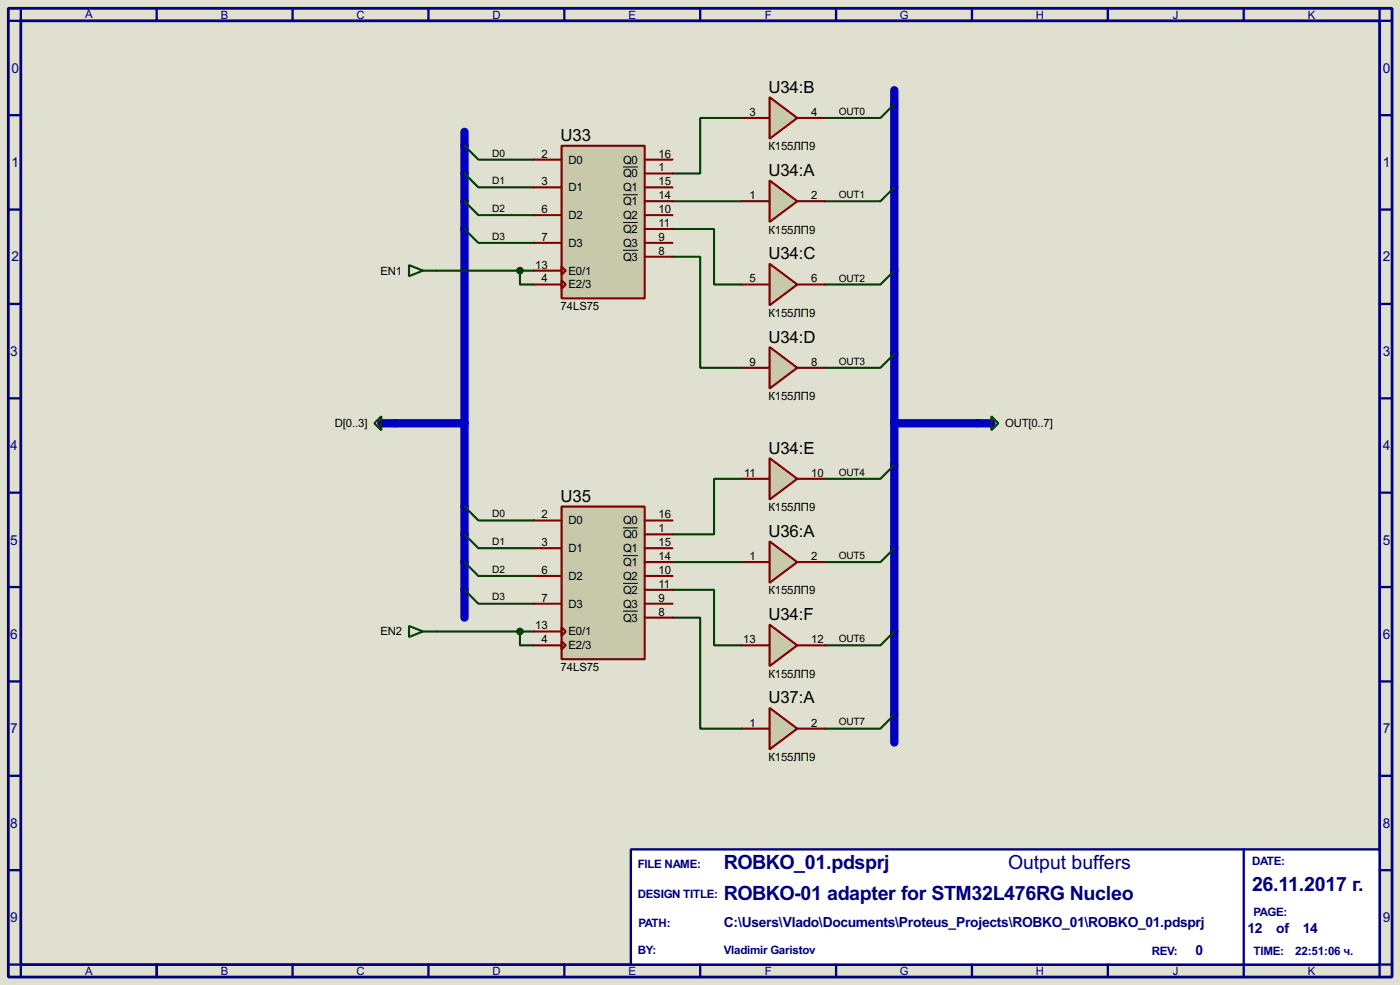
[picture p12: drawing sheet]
<svg xmlns="http://www.w3.org/2000/svg" width="256mm" height="180mm" viewBox="0 0 256 180" stroke-linecap="round" stroke-linejoin="round" font-family="sans-serif">
<path d="M0 0h256.5v180.3h-256.5z" fill="#e0e0d0"/>
<path d="M1.5 1.5h253.5v177.3h-253.5zM3.8 3.8h248.9v172.7h-248.9z" fill="none" stroke="#000080" stroke-width=".51"/>
<path d="M3.8 1.5v2.3h-2.3M28.7 1.5v2.3" fill="none" stroke="#000080" stroke-width=".42"/>
<path d="M115.6 155.4h137.1v21.1h-137.1z" fill="#fff" stroke="#000080" stroke-width=".42"/>
<g fill="none" stroke="#000080" stroke-width=".42">
<path d="M53.6 1.5v2.3M78.5 1.5v2.3M103.4 1.5v2.3M128.3 1.5v2.3M153.2 1.5v2.3M178.1 1.5v2.3M202.9 1.5v2.3M227.8 1.5v2.3M252.7 1.5v2.3h2.3M1.5 21.1h2.3M1.5 38.4h2.3M252.7 21.1h2.3"/>
<path d="M252.7 38.4h2.3M1.5 55.6h2.3M252.7 55.6h2.3M1.5 72.9h2.3M252.7 72.9h2.3M1.5 90.2h2.3M252.7 90.2h2.3M1.5 107.4h2.3M252.7 107.4h2.3M1.5 124.7h2.3M252.7 124.7h2.3M1.5 142h2.3"/>
<path d="M1.5 159.3h2.3M227.8 155.4v23.4M252.7 142h2.3M252.7 159.3h2.3M1.5 176.5h2.3v2.3M28.7 176.5v2.3M53.6 176.5v2.3M78.5 176.5v2.3M103.4 176.5v2.3M128.3 176.5v2.3M153.2 176.5v2.3M178.1 176.5v2.3"/>
<path d="M202.9 176.5v2.3M255 176.5h-2.3v2.3"/>
</g>
<path d="M163.8 16.5v119.4M85.1 24.1v88.9M72.4 77.5h12.7M163.8 77.5h15.3" fill="none" stroke="#0000c0" stroke-width="1.5"/>
<g fill="none" stroke="#004000" stroke-width=".38">
<path d="M163.8 19l-2.5 2.6h-10.2M85.1 26.7l2.5 2.5h10.2M85.1 31.7l2.5 2.6h10.2M85.1 36.8l2.5 2.6h10.2M123.2 36.8h12.7M135.9 21.6h-7.6v10.1h-5.1M163.8 34.3l-2.5 2.5h-10.2M80 49.5h17.8M85.1 41.9l2.5 2.5h10.2M95.2 49.5v2.6h2.6M123.2 41.9h7.6v10.2h5.1M123.2 47h5.1v20.3h7.6"/>
<path d="M163.8 49.5l-2.5 2.6h-10.2M163.8 64.8l-2.5 2.5h-10.2M85.1 92.7l2.5 2.5h10.2M85.1 97.8l2.5 2.5h10.2M135.9 87.6h-5.1v10.2h-7.6M163.8 85.1l-2.5 2.5h-10.2M80 115.6h17.8M85.1 102.9l2.5 2.5h10.2M85.1 107.9l2.5 2.6h10.2M95.2 115.6v2.5h2.6M123.2 107.9h7.6v10.2h5.1M123.2 113h5.1v20.3h7.6"/>
<path d="M123.2 102.9h12.7M163.8 100.3l-2.5 2.6h-10.2M163.8 115.6l-2.5 2.5h-10.2M163.8 130.8l-2.5 2.5h-10.2"/>
</g>
<path d="M102.9 26.7h15.2v27.9h-15.2z" fill="#c8c8aa" stroke="#800000" stroke-width=".38"/>
<g fill="none" stroke="#800000" stroke-width=".38">
<path d="M97.8 29.2h5.1M97.8 34.3h5.1M97.8 39.4h5.1M118.1 29.2h5.1M118.1 31.7h5.1M118.1 34.3h5.1M118.1 36.8h5.1M118.1 39.4h5.1M97.8 44.4h5.1M97.8 49.5h5.1M97.8 52.1h5.1M102.9 48.8l.7 .7-.7 .8z"/>
<path d="M102.9 51.3l.7 .8-.7 .7zM118.1 41.9h5.1M118.1 44.4h5.1M118.1 47h5.1"/>
</g>
<path d="M114.1 30.6h2.7M114.1 35.6h2.7M114.1 40.7h2.7M114.1 45.8h2.7" fill="none" stroke="#000" stroke-width=".18"/>
<path d="M141 33l5 3.8-5 3.8z" fill="#c8c8aa" stroke="#800000" stroke-width=".38"/>
<path d="M135.9 36.8h5.1M146 36.8h5.1" fill="none" stroke="#800000" stroke-width=".38"/>
<path d="M141 17.8l5 3.8-5 3.8z" fill="#c8c8aa" stroke="#800000" stroke-width=".38"/>
<path d="M135.9 21.6h5.1M146 21.6h5.1" fill="none" stroke="#800000" stroke-width=".38"/>
<path d="M141 48.3l5 3.8-5 3.8z" fill="#c8c8aa" stroke="#800000" stroke-width=".38"/>
<path d="M135.9 52.1h5.1M146 52.1h5.1" fill="none" stroke="#800000" stroke-width=".38"/>
<path d="M141 63.5l5 3.8-5 3.8z" fill="#c8c8aa" stroke="#800000" stroke-width=".38"/>
<path d="M135.9 67.3h5.1M146 67.3h5.1" fill="none" stroke="#800000" stroke-width=".38"/>
<path d="M102.9 92.7h15.2v27.9h-15.2z" fill="#c8c8aa" stroke="#800000" stroke-width=".38"/>
<g fill="none" stroke="#800000" stroke-width=".38">
<path d="M97.8 95.2h5.1M118.1 95.2h5.1M118.1 97.8h5.1M97.8 100.3h5.1M97.8 105.4h5.1M97.8 110.5h5.1M97.8 115.6h5.1M97.8 118.1h5.1M102.9 114.8l.7 .8-.7 .7zM102.9 117.3l.7 .8-.7 .8zM118.1 100.3h5.1M118.1 102.9h5.1"/>
<path d="M118.1 105.4h5.1M118.1 107.9h5.1M118.1 110.5h5.1M118.1 113h5.1"/>
</g>
<path d="M114.1 96.6h2.7M114.1 101.7h2.7M114.1 106.8h2.7M114.1 111.8h2.7" fill="none" stroke="#000" stroke-width=".18"/>
<path d="M141 83.8l5 3.8-5 3.8z" fill="#c8c8aa" stroke="#800000" stroke-width=".38"/>
<path d="M135.9 87.6h5.1M146 87.6h5.1" fill="none" stroke="#800000" stroke-width=".38"/>
<path d="M141 99.1l5 3.8-5 3.8z" fill="#c8c8aa" stroke="#800000" stroke-width=".38"/>
<path d="M135.9 102.9h5.1M146 102.9h5.1" fill="none" stroke="#800000" stroke-width=".38"/>
<path d="M141 114.3l5 3.8-5 3.8z" fill="#c8c8aa" stroke="#800000" stroke-width=".38"/>
<path d="M135.9 118.1h5.1M146 118.1h5.1" fill="none" stroke="#800000" stroke-width=".38"/>
<path d="M141 129.5l5 3.8-5 3.9z" fill="#c8c8aa" stroke="#800000" stroke-width=".38"/>
<path d="M135.9 133.3h5.1M146 133.3h5.1" fill="none" stroke="#800000" stroke-width=".38"/>
<path d="M69.8 77.5h2.6M179.1 77.5h2.5" fill="none" stroke="#0000c0" stroke-width="1.5"/>
<path d="M74.9 48.5l2.6 1-2.6 1zM77.5 49.5h2.5M68.6 77.5l1.2-1.3v2.5zM181.6 76.2l1.3 1.3-1.3 1.2zM74.9 114.6l2.6 1-2.6 1zM77.5 115.6h2.5" fill="none" stroke="#004000" stroke-width=".38"/>
<g fill="#004000" stroke="#004000" stroke-width=".38">
<circle cx="95.2" cy="49.5" r=".51"/>
<circle cx="95.2" cy="115.6" r=".51"/>
</g>
<g font-size="4" fill="#000080">
<text x="132.6" y="159">ROBKO_01.pdsprj</text>
<text x="184.7" y="159">Output buffers</text>
<text x="132.6" y="164.8">ROBKO-01 adapter for STM32L476RG Nucleo</text>
<text x="229.4" y="163.1">26.11.2017 г.</text>
</g>
<g font-size="3.4">
<text x="140.8" y="17">U34:B</text>
<text x="102.7" y="25.9">U33</text>
<text x="140.8" y="32.2">U34:A</text>
<text x="140.8" y="47.5">U34:C</text>
<text x="140.8" y="62.7">U34:D</text>
<text x="140.8" y="83">U34:E</text>
<text x="102.7" y="91.9">U35</text>
<text x="140.8" y="98.2">U36:A</text>
<text x="140.8" y="113.5">U34:F</text>
<text x="140.8" y="128.7">U37:A</text>
</g>
<g font-size="2.8" fill="#000080">
<text x="2.1" y="13.3">0</text>
<text x="253.3" y="13.3">0</text>
<text x="2.1" y="30.6">1</text>
<text x="253.3" y="30.6">1</text>
<text x="2.1" y="47.8">2</text>
<text x="253.3" y="47.8">2</text>
<text x="1.9" y="65.1">3</text>
<text x="253.3" y="65.1">3</text>
<text x="1.9" y="82.4">4</text>
<text x="253.3" y="82.4">4</text>
<text x="1.9" y="99.7">5</text>
<text x="253.3" y="99.7">5</text>
<text x="1.9" y="116.9">6</text>
<text x="253.3" y="116.9">6</text>
<text x="1.9" y="134.2">7</text>
<text x="253.3" y="134.2">7</text>
<text x="1.9" y="151.5">8</text>
<text x="253.3" y="151.5">8</text>
<text x="1.9" y="168.7">9</text>
<text x="132.6" y="169.7">C:\Users\Vlado\Documents\Proteus_Projects\ROBKO_01\ROBKO_01.pdsprj</text>
<text x="228.5" y="170.7">12</text>
<text x="233.8" y="170.7">of</text>
<text x="238.7" y="170.7">14</text>
<text x="253.3" y="168.7">9</text>
<text x="219" y="174.8">0</text>
</g>
<g font-size="2.4" fill="#000080">
<text x="116.8" y="158.8">FILE NAME:</text>
<text x="229.4" y="158.3">DATE:</text>
<text x="116.8" y="164.3">DESIGN TITLE:</text>
<text x="229.6" y="167.7">PAGE:</text>
<text x="117" y="169.6">PATH:</text>
<text x="116.8" y="174.6">BY:</text>
<text x="132.6" y="174.6">Vladimir Garistov</text>
<text x="211" y="174.7">REV:</text>
<text x="229.6" y="174.7">TIME:</text>
<text x="237.3" y="174.7">22:51:06 ч.</text>
</g>
<g font-size="2.3" fill="#000080">
<text x="15.6" y="3.3">A</text>
<text x="40.5" y="3.5">B</text>
<text x="65.3" y="3.5">C</text>
<text x="90.2" y="3.5">D</text>
<text x="115.1" y="3.5">E</text>
<text x="140.1" y="3.5">F</text>
<text x="164.8" y="3.5">G</text>
<text x="189.8" y="3.5">H</text>
<text x="214.9" y="3.5">J</text>
<text x="239.6" y="3.5">K</text>
<text x="15.6" y="178.5">A</text>
<text x="40.5" y="178.5">B</text>
<text x="65.3" y="178.5">C</text>
<text x="90.2" y="178.5">D</text>
<text x="115.1" y="178.5">E</text>
<text x="140.1" y="178.5">F</text>
<text x="164.8" y="178.5">G</text>
<text x="189.8" y="178.5">H</text>
<text x="214.9" y="178.5">J</text>
<text x="239.6" y="178.5">K</text>
</g>
<g font-size="2.3">
<text x="137.3" y="21.2">3</text>
<text x="148.6" y="21.2">4</text>
<text x="99.2" y="28.8">2</text>
<text x="104.1" y="29.9">D0</text>
<text x="114.1" y="29.9">Q0</text>
<text x="120.6" y="28.8">16</text>
<text x="140.8" y="27.5">К155ЛП9</text>
<text x="99.2" y="33.9">3</text>
<text x="104.1" y="35">D1</text>
<text x="114.1" y="32.5">Q0</text>
<text x="114.1" y="35">Q1</text>
<text x="120.6" y="31.4">1</text>
<text x="120.6" y="33.9">15</text>
<text x="99.2" y="39">6</text>
<text x="104.1" y="40.1">D2</text>
<text x="114.1" y="37.5">Q1</text>
<text x="114.1" y="40.1">Q2</text>
<text x="120.6" y="36.4">14</text>
<text x="120.6" y="39">10</text>
<text x="120.6" y="41.5">11</text>
<text x="137.3" y="36.4">1</text>
<text x="148.6" y="36.4">2</text>
<text x="99.2" y="44.1">7</text>
<text x="104.1" y="45.2">D3</text>
<text x="114.1" y="42.6">Q2</text>
<text x="114.1" y="45.2">Q3</text>
<text x="114.1" y="47.7">Q3</text>
<text x="120.6" y="44.1">9</text>
<text x="120.6" y="46.6">8</text>
<text x="140.8" y="42.8">К155ЛП9</text>
<text x="69.7" y="50.2">EN1</text>
<text x="98" y="49.1">13</text>
<text x="99.2" y="51.7">4</text>
<text x="104.1" y="50.2">E0/1</text>
<text x="104.1" y="52.8">E2/3</text>
<text x="137.3" y="51.7">5</text>
<text x="148.6" y="51.7">6</text>
<text x="102.7" y="56.7">74LS75</text>
<text x="140.8" y="58">К155ЛП9</text>
<text x="137.3" y="66.9">9</text>
<text x="148.6" y="66.9">8</text>
<text x="140.8" y="73.2">К155ЛП9</text>
<text x="61.3" y="78.2">D[0..3]</text>
<text x="184.1" y="78.2">OUT[0..7]</text>
<text x="136.3" y="87.2">11</text>
<text x="148.6" y="87.2">10</text>
<text x="99.2" y="94.9">2</text>
<text x="104.1" y="96">D0</text>
<text x="114.1" y="96">Q0</text>
<text x="120.6" y="94.9">16</text>
<text x="140.8" y="93.5">К155ЛП9</text>
<text x="99.2" y="99.9">3</text>
<text x="104.1" y="101">D1</text>
<text x="114.1" y="98.5">Q0</text>
<text x="114.1" y="101">Q1</text>
<text x="120.6" y="97.4">1</text>
<text x="120.6" y="99.9">15</text>
<text x="99.2" y="105">6</text>
<text x="104.1" y="106.1">D2</text>
<text x="114.1" y="103.6">Q1</text>
<text x="114.1" y="106.1">Q2</text>
<text x="120.6" y="102.5">14</text>
<text x="120.6" y="105">10</text>
<text x="120.6" y="107.6">11</text>
<text x="137.3" y="102.5">1</text>
<text x="148.6" y="102.5">2</text>
<text x="99.2" y="110.1">7</text>
<text x="104.1" y="111.2">D3</text>
<text x="114.1" y="108.7">Q2</text>
<text x="114.1" y="111.2">Q3</text>
<text x="114.1" y="113.7">Q3</text>
<text x="120.6" y="110.1">9</text>
<text x="120.6" y="112.6">8</text>
<text x="140.8" y="108.8">К155ЛП9</text>
<text x="69.7" y="116.3">EN2</text>
<text x="98" y="115.2">13</text>
<text x="99.2" y="117.7">4</text>
<text x="104.1" y="116.3">E0/1</text>
<text x="104.1" y="118.8">E2/3</text>
<text x="136.1" y="117.7">13</text>
<text x="148.6" y="117.7">12</text>
<text x="102.7" y="122.7">74LS75</text>
<text x="140.8" y="124">К155ЛП9</text>
<text x="137.3" y="133">1</text>
<text x="148.6" y="133">2</text>
<text x="140.8" y="139.2">К155ЛП9</text>
</g>
<g font-size="2.1">
<text x="153.7" y="21">OUT0</text>
<text x="90.2" y="28.7">D0</text>
<text x="90.2" y="33.7">D1</text>
<text x="90.2" y="38.8">D2</text>
<text x="153.7" y="36.3">OUT1</text>
<text x="90.2" y="43.9">D3</text>
<text x="153.7" y="51.5">OUT2</text>
<text x="153.7" y="66.8">OUT3</text>
<text x="153.7" y="87.1">OUT4</text>
<text x="90.2" y="94.7">D0</text>
<text x="90.2" y="99.7">D1</text>
<text x="90.2" y="104.8">D2</text>
<text x="153.7" y="102.3">OUT5</text>
<text x="90.2" y="109.9">D3</text>
<text x="153.7" y="117.5">OUT6</text>
<text x="153.7" y="132.8">OUT7</text>
</g>
</svg>
